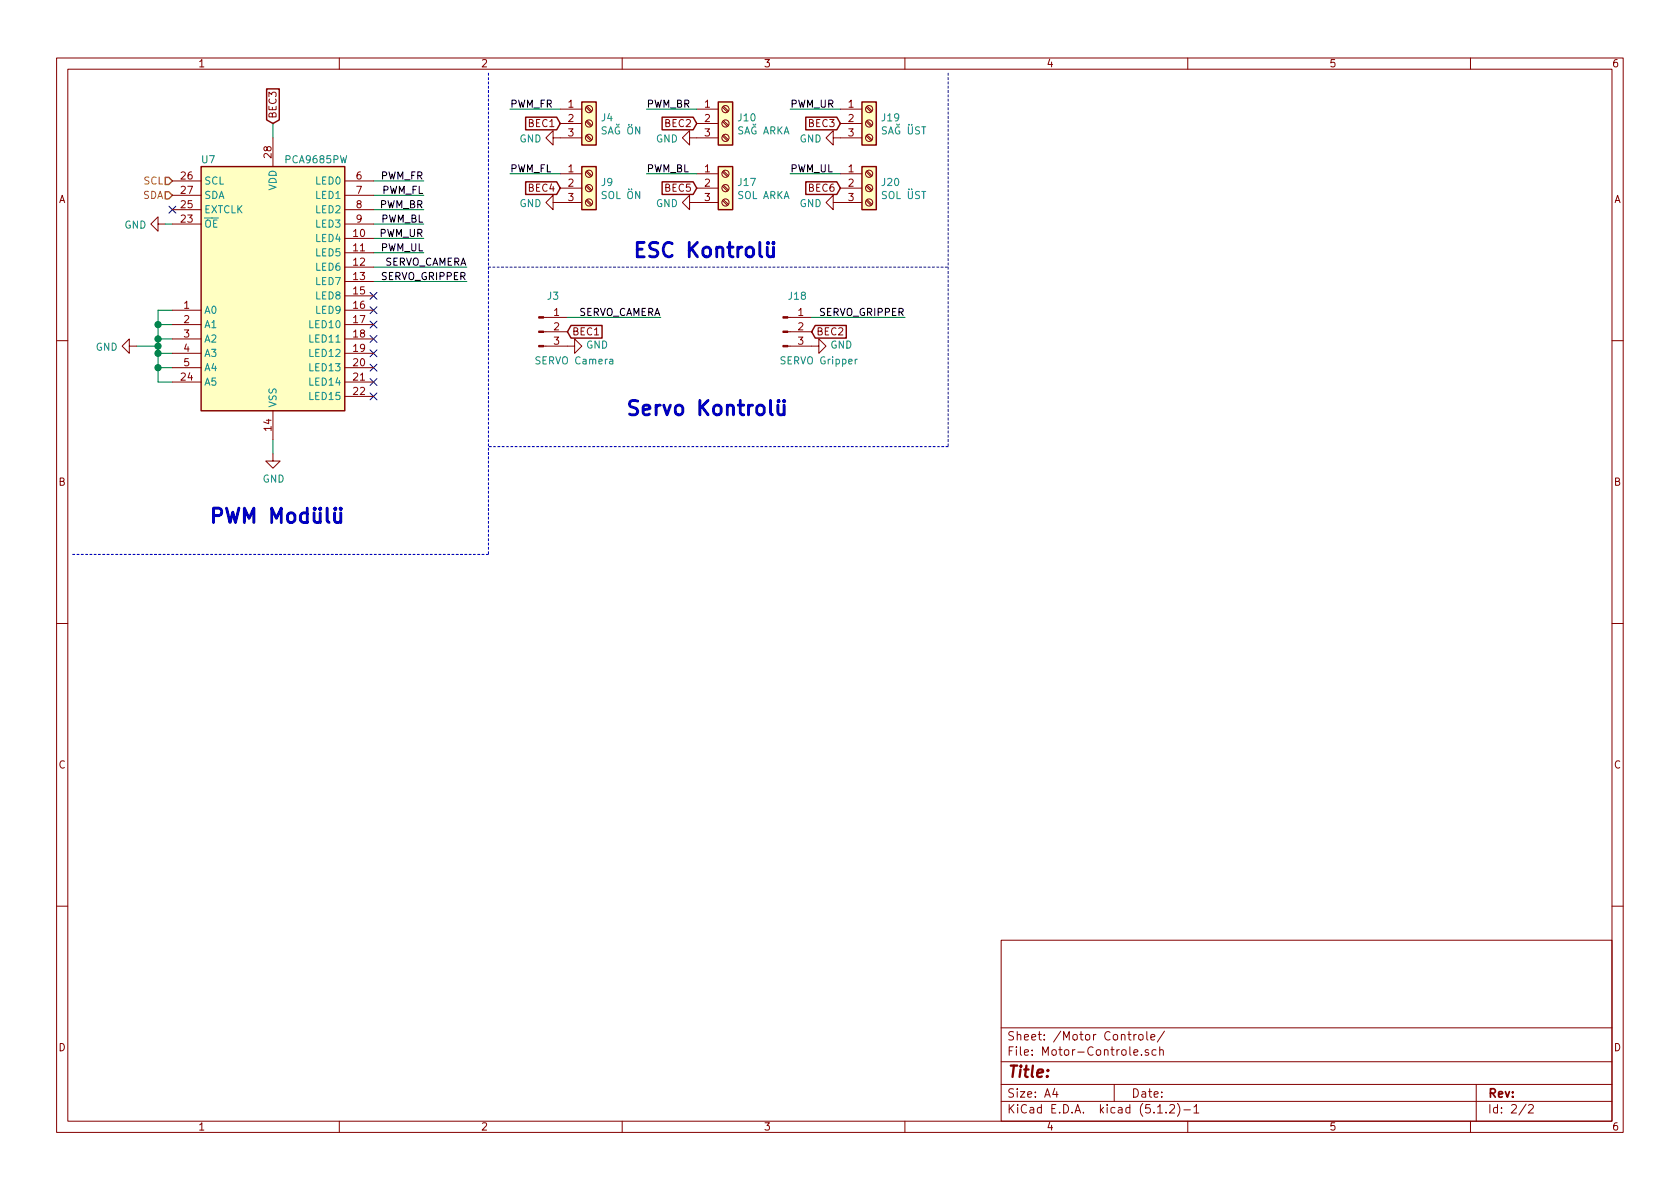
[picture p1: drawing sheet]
EESchema Schematic File Version 4
LIBS:Timsah_Main_Board-cache
EELAYER 29 0
EELAYER END
$Descr A4 11693 8268
encoding utf-8
Sheet 2 2
Title ""
Date ""
Rev ""
Comp ""
Comment1 ""
Comment2 ""
Comment3 ""
Comment4 ""
$EndDescr
Text HLabel 1200 1250 0    50   Input ~ 0
SCL
Text HLabel 1200 1350 0    50   Input ~ 0
SDA
NoConn ~ 1200 1450
$Comp
L Connector:Screw_Terminal_01x03 J17
U 1 1
P 5050 1300
F 0 "J17" H 5130 1342 50  0000 L CNN
F 1 "SOL ARKA" H 5130 1251 50  0000 L CNN
F 2 "" H 5050 1300 50  0001 C CNN
F 3 "~" H 5050 1300 50  0001 C CNN
	1    5050 1300
	1    0    0    -1  
$EndComp
$Comp
L Connector:Screw_Terminal_01x03 J19
U 1 1
P 6050 850
F 0 "J19" H 6130 892 50  0000 L CNN
F 1 "SAĞ ÜST" H 6130 801 50  0000 L CNN
F 2 "" H 6050 850 50  0001 C CNN
F 3 "~" H 6050 850 50  0001 C CNN
	1    6050 850 
	1    0    0    -1  
$EndComp
$Comp
L Connector:Screw_Terminal_01x03 J20
U 1 1
P 6050 1300
F 0 "J20" H 6130 1342 50  0000 L CNN
F 1 "SOL ÜST" H 6130 1251 50  0000 L CNN
F 2 "" H 6050 1300 50  0001 C CNN
F 3 "~" H 6050 1300 50  0001 C CNN
	1    6050 1300
	1    0    0    -1  
$EndComp
Text GLabel 3900 850  0    50   Input ~ 0
BEC1
Text GLabel 4850 850  0    50   Input ~ 0
BEC2
Text GLabel 5850 850  0    50   Input ~ 0
BEC3
Text GLabel 3900 1300 0    50   Input ~ 0
BEC4
Text GLabel 4850 1300 0    50   Input ~ 0
BEC5
Text GLabel 5850 1300 0    50   Input ~ 0
BEC6
$Comp
L power:GND #PWR07
U 1 1
P 4850 950
F 0 "#PWR07" H 4850 700 50  0001 C CNN
F 1 "GND" V 4855 822 50  0000 R CNN
F 2 "" H 4850 950 50  0001 C CNN
F 3 "" H 4850 950 50  0001 C CNN
	1    4850 950 
	0    1    1    0   
$EndComp
$Comp
L power:GND #PWR010
U 1 1
P 5850 950
F 0 "#PWR010" H 5850 700 50  0001 C CNN
F 1 "GND" V 5855 822 50  0000 R CNN
F 2 "" H 5850 950 50  0001 C CNN
F 3 "" H 5850 950 50  0001 C CNN
	1    5850 950 
	0    1    1    0   
$EndComp
$Comp
L power:GND #PWR011
U 1 1
P 5850 1400
F 0 "#PWR011" H 5850 1150 50  0001 C CNN
F 1 "GND" V 5855 1272 50  0000 R CNN
F 2 "" H 5850 1400 50  0001 C CNN
F 3 "" H 5850 1400 50  0001 C CNN
	1    5850 1400
	0    1    1    0   
$EndComp
$Comp
L power:GND #PWR08
U 1 1
P 4850 1400
F 0 "#PWR08" H 4850 1150 50  0001 C CNN
F 1 "GND" V 4855 1272 50  0000 R CNN
F 2 "" H 4850 1400 50  0001 C CNN
F 3 "" H 4850 1400 50  0001 C CNN
	1    4850 1400
	0    1    1    0   
$EndComp
Wire Wire Line
	2600 1250 2950 1250
Text Label 2950 1250 2    50   ~ 0
PWM_FR
Wire Wire Line
	2600 1350 2950 1350
Wire Wire Line
	2600 1450 2950 1450
Wire Wire Line
	2600 1550 2950 1550
Wire Wire Line
	2600 1650 2950 1650
Wire Wire Line
	2600 1750 2950 1750
Text Label 2950 1450 2    50   ~ 0
PWM_BR
Text Label 2950 1550 2    50   ~ 0
PWM_BL
Text Label 2950 1650 2    50   ~ 0
PWM_UR
Text Label 2950 1750 2    50   ~ 0
PWM_UL
Text Label 2950 1350 2    50   ~ 0
PWM_FL
NoConn ~ 2600 2050
NoConn ~ 2600 2150
NoConn ~ 2600 2250
NoConn ~ 2600 2350
NoConn ~ 2600 2450
NoConn ~ 2600 2550
NoConn ~ 2600 2650
NoConn ~ 2600 2750
Wire Wire Line
	2600 1850 3250 1850
Wire Wire Line
	2600 1950 3250 1950
Text Label 3250 1850 2    50   ~ 0
SERVO_CAMERA
Text Label 3250 1950 2    50   ~ 0
SERVO_GRIPPER
Wire Wire Line
	1200 2150 1100 2150
Wire Wire Line
	1100 2150 1100 2250
Wire Wire Line
	1100 2650 1200 2650
Wire Wire Line
	1200 2550 1100 2550
Connection ~ 1100 2550
Wire Wire Line
	1100 2550 1100 2650
Wire Wire Line
	1200 2450 1100 2450
Connection ~ 1100 2450
Wire Wire Line
	1100 2450 1100 2550
Wire Wire Line
	1200 2350 1100 2350
Connection ~ 1100 2350
Wire Wire Line
	1100 2350 1100 2400
Wire Wire Line
	1200 2250 1100 2250
Connection ~ 1100 2250
Wire Wire Line
	1100 2250 1100 2350
Wire Wire Line
	950  2400 1100 2400
Connection ~ 1100 2400
Wire Wire Line
	1100 2400 1100 2450
Wire Wire Line
	1900 3150 1900 3050
Text GLabel 1900 850  1    50   Input ~ 0
BEC3
Wire Wire Line
	1900 850  1900 950 
Wire Notes Line
	3400 500  3400 3850
Wire Notes Line
	3400 3850 500  3850
Wire Notes Line
	3400 1850 6600 1850
$Comp
L Connector:Conn_01x03_Male J3
U 1 1
P 3750 2300
F 0 "J3" H 3850 2550 50  0000 C CNN
F 1 "SERVO Camera" H 4000 2100 50  0000 C CNN
F 2 "" H 3750 2300 50  0001 C CNN
F 3 "~" H 3750 2300 50  0001 C CNN
	1    3750 2300
	1    0    0    -1  
$EndComp
$Comp
L Connector:Conn_01x03_Male J18
U 1 1
P 5450 2300
F 0 "J18" H 5550 2550 50  0000 C CNN
F 1 "SERVO Gripper" H 5700 2100 50  0000 C CNN
F 2 "" H 5450 2300 50  0001 C CNN
F 3 "~" H 5450 2300 50  0001 C CNN
	1    5450 2300
	1    0    0    -1  
$EndComp
$Comp
L Driver_LED:PCA9685PW U7
U 1 1
P 1900 1950
F 0 "U7" H 1450 2800 50  0000 C CNN
F 1 "PCA9685PW" H 2200 2800 50  0000 C CNN
F 2 "Package_SO:TSSOP-28_4.4x9.7mm_P0.65mm" H 1925 975 50  0001 L CNN
F 3 "http://www.nxp.com/documents/data_sheet/PCA9685.pdf" H 1500 2650 50  0001 C CNN
	1    1900 1950
	1    0    0    -1  
$EndComp
$Comp
L power:GND #PWR02
U 1 1
P 1150 1550
F 0 "#PWR02" H 1150 1300 50  0001 C CNN
F 1 "GND" V 1155 1422 50  0000 R CNN
F 2 "" H 1150 1550 50  0001 C CNN
F 3 "" H 1150 1550 50  0001 C CNN
	1    1150 1550
	0    1    1    0   
$EndComp
Wire Wire Line
	1150 1550 1200 1550
$Comp
L power:GND #PWR01
U 1 1
P 950 2400
F 0 "#PWR01" H 950 2150 50  0001 C CNN
F 1 "GND" V 955 2272 50  0000 R CNN
F 2 "" H 950 2400 50  0001 C CNN
F 3 "" H 950 2400 50  0001 C CNN
	1    950  2400
	0    1    1    0   
$EndComp
$Comp
L power:GND #PWR03
U 1 1
P 1900 3150
F 0 "#PWR03" H 1900 2900 50  0001 C CNN
F 1 "GND" H 1905 2977 50  0000 C CNN
F 2 "" H 1900 3150 50  0001 C CNN
F 3 "" H 1900 3150 50  0001 C CNN
	1    1900 3150
	1    0    0    -1  
$EndComp
$Comp
L Connector:Screw_Terminal_01x03 J4
U 1 1
P 4100 850
F 0 "J4" H 4180 892 50  0000 L CNN
F 1 "SAĞ ÖN" H 4180 801 50  0000 L CNN
F 2 "" H 4100 850 50  0001 C CNN
F 3 "~" H 4100 850 50  0001 C CNN
	1    4100 850 
	1    0    0    -1  
$EndComp
$Comp
L power:GND #PWR04
U 1 1
P 3900 950
F 0 "#PWR04" H 3900 700 50  0001 C CNN
F 1 "GND" V 3905 822 50  0000 R CNN
F 2 "" H 3900 950 50  0001 C CNN
F 3 "" H 3900 950 50  0001 C CNN
	1    3900 950 
	0    1    1    0   
$EndComp
$Comp
L Connector:Screw_Terminal_01x03 J9
U 1 1
P 4100 1300
F 0 "J9" H 4180 1342 50  0000 L CNN
F 1 "SOL ÖN" H 4180 1251 50  0000 L CNN
F 2 "" H 4100 1300 50  0001 C CNN
F 3 "~" H 4100 1300 50  0001 C CNN
	1    4100 1300
	1    0    0    -1  
$EndComp
$Comp
L power:GND #PWR05
U 1 1
P 3900 1400
F 0 "#PWR05" H 3900 1150 50  0001 C CNN
F 1 "GND" V 3905 1272 50  0000 R CNN
F 2 "" H 3900 1400 50  0001 C CNN
F 3 "" H 3900 1400 50  0001 C CNN
	1    3900 1400
	0    1    1    0   
$EndComp
$Comp
L Connector:Screw_Terminal_01x03 J10
U 1 1
P 5050 850
F 0 "J10" H 5130 892 50  0000 L CNN
F 1 "SAĞ ARKA" H 5130 801 50  0000 L CNN
F 2 "" H 5050 850 50  0001 C CNN
F 3 "~" H 5050 850 50  0001 C CNN
	1    5050 850 
	1    0    0    -1  
$EndComp
Text GLabel 3950 2300 2    50   Input ~ 0
BEC1
Text GLabel 5650 2300 2    50   Input ~ 0
BEC2
$Comp
L power:GND #PWR06
U 1 1
P 3950 2400
F 0 "#PWR06" H 3950 2150 50  0001 C CNN
F 1 "GND" V 3955 2272 50  0000 R CNN
F 2 "" H 3950 2400 50  0001 C CNN
F 3 "" H 3950 2400 50  0001 C CNN
	1    3950 2400
	0    -1   -1   0   
$EndComp
$Comp
L power:GND #PWR09
U 1 1
P 5650 2400
F 0 "#PWR09" H 5650 2150 50  0001 C CNN
F 1 "GND" V 5655 2272 50  0000 R CNN
F 2 "" H 5650 2400 50  0001 C CNN
F 3 "" H 5650 2400 50  0001 C CNN
	1    5650 2400
	0    -1   -1   0   
$EndComp
Text Label 6300 2200 2    50   ~ 0
SERVO_GRIPPER
Text Label 4600 2200 2    50   ~ 0
SERVO_CAMERA
Text Label 3550 750  0    50   ~ 0
PWM_FR
Text Label 3550 1200 0    50   ~ 0
PWM_FL
Text Label 4500 750  0    50   ~ 0
PWM_BR
Text Label 4500 1200 0    50   ~ 0
PWM_BL
Text Label 5500 750  0    50   ~ 0
PWM_UR
Text Label 5500 1200 0    50   ~ 0
PWM_UL
Wire Wire Line
	3550 750  3900 750 
Wire Wire Line
	3550 1200 3900 1200
Wire Wire Line
	4500 750  4850 750 
Wire Wire Line
	4850 1200 4500 1200
Wire Wire Line
	5850 750  5500 750 
Wire Wire Line
	5500 1200 5850 1200
Wire Wire Line
	3950 2200 4600 2200
Wire Wire Line
	5650 2200 6300 2200
Text Notes 1450 3650 0    100  ~ 20
PWM Modülü
Text Notes 4400 1800 0    100  ~ 20
ESC Kontrolü
Text Notes 4350 2900 0    100  ~ 20
Servo Kontrolü
Wire Notes Line
	6600 3100 3400 3100
Wire Notes Line
	6600 500  6600 3100
$EndSCHEMATC
